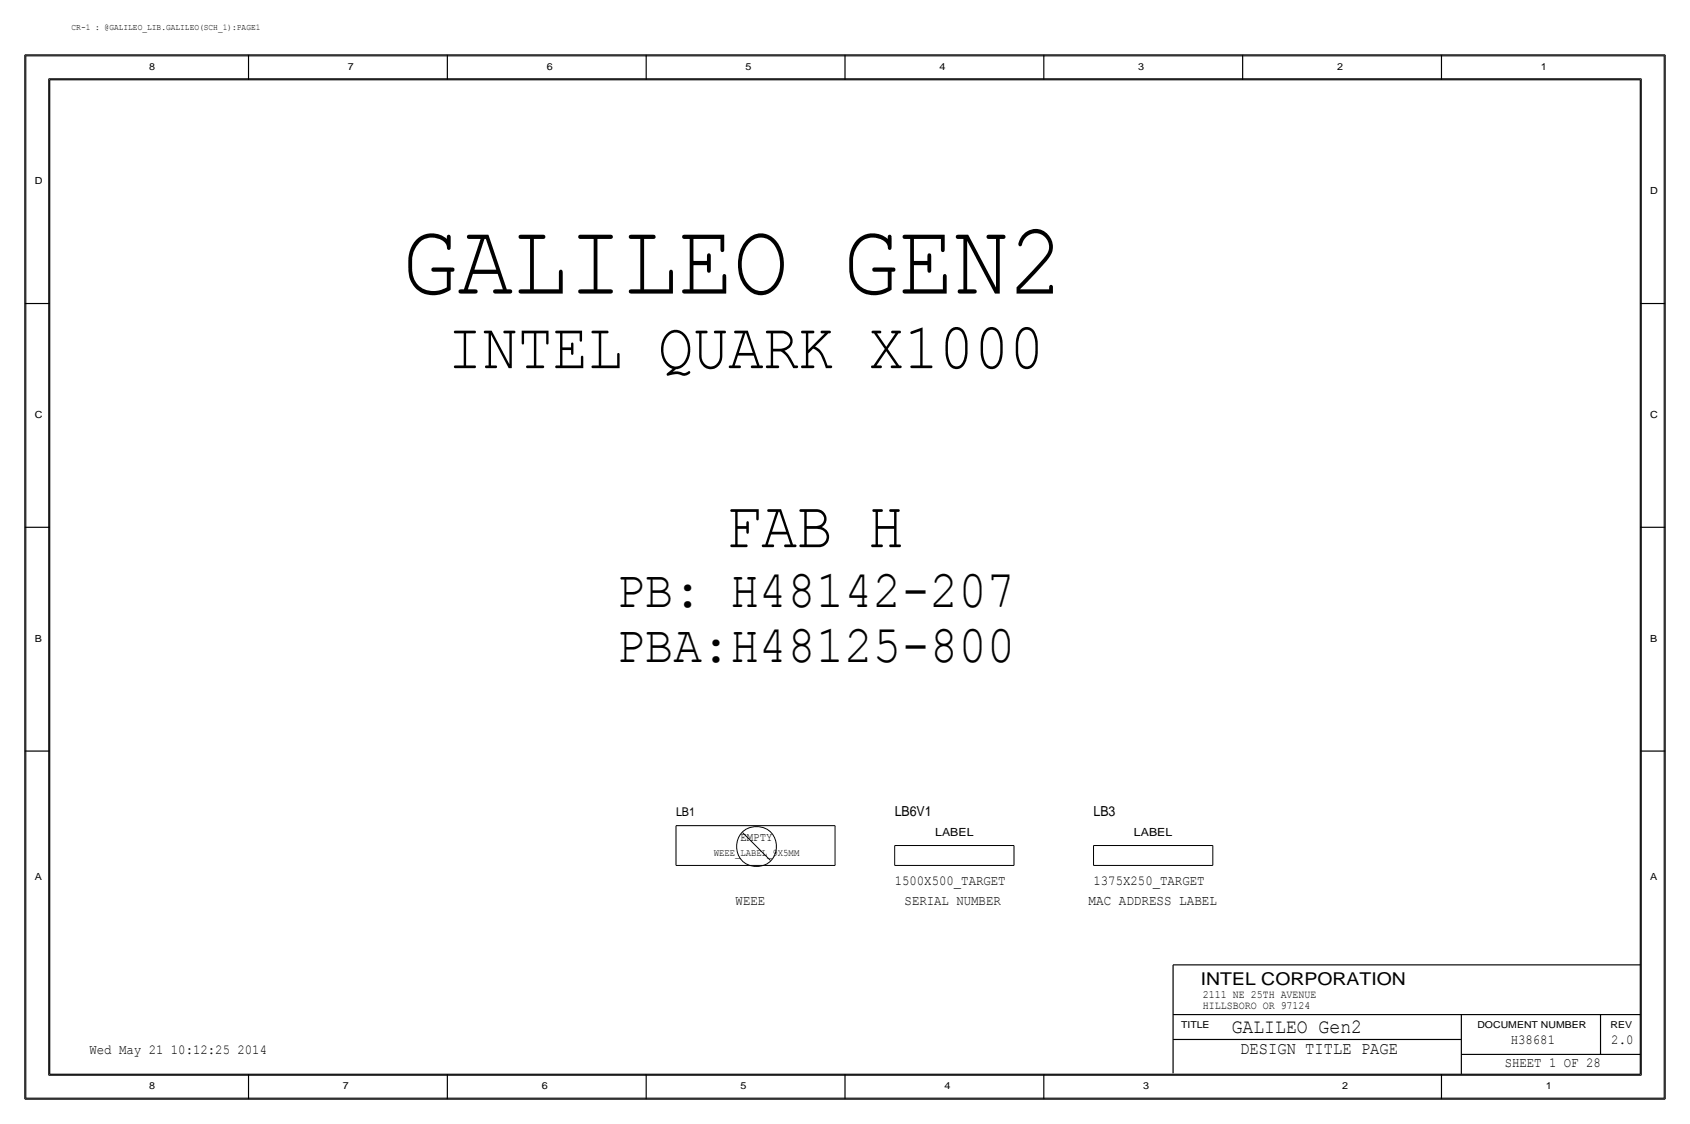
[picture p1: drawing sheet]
<svg xmlns="http://www.w3.org/2000/svg" width="432mm" height="287mm" viewBox="0 0 432 287" stroke-linecap="round" stroke-linejoin="round" font-family="sans-serif">
<g fill="none" stroke="#000" stroke-width=".26">
<path d="M6.6 14.3h418.6zM6.6 14.3v266.2zM425.2 14.3v266.2zM12.4 20.1v254.5zM12.4 20.1h407zM419.4 20.1v254.5zM172.7 210.9v10.1zM172.7 210.9h40.7zM189.7 212.6l7.2 7.2zM213.4 210.9v10.1zM228.6 216h30.5zM228.6 216v5z"/>
<path d="M259.1 216v5zM279.4 216h30.5zM279.4 216v5zM309.9 216v5zM172.7 221h40.7zM228.6 221h30.5zM279.4 221h30.5zM12.4 274.6h407zM6.6 280.5h418.6z"/>
<circle cx="193.3" cy="216.2" r="5.1"/>
</g>
<g fill="none" stroke="#000" stroke-width=".3">
<path d="M6.3 14v266.7zM6.4 14h419zM63.5 14v6.4zM114.3 14v6.4zM165.1 14v6.4zM215.9 14v6.4zM266.7 14v6.4zM317.5 14v6.4zM368.3 14v6.4zM425.4 14v266.7zM12.7 20.4h406.4zM12.7 20.4v254z"/>
<path d="M419.1 20.4v254zM6.3 77.5h6.4zM419.1 77.5h6.3zM6.3 134.7h6.4zM419.1 134.7h6.3zM6.3 191.8h6.4zM419.1 191.8h6.3zM299.7 246.4v27.7zM299.7 246.4h119.4zM299.7 259.1h119.4zM373.4 259.1v15.3zM408.9 259.1v10.2z"/>
<path d="M12.7 274.4h406.4zM63.5 274.4v6.3zM114.3 274.4v6.3zM165.1 274.4v6.3zM215.9 274.4v6.3zM266.7 274.4v6.3zM299.7 265.5h73.7zM368.3 274.4v6.3zM373.4 269.3h45.7zM6.4 280.7h419z"/>
</g>
<text font-size="26.3" x="102.9" y="75">GALILEO GEN2</text>
<text font-size="17" x="185.4" y="139.8">FAB H</text>
<text font-size="16.8" x="114.3" y="94">INTEL QUARK X1000</text>
<g font-size="13.6">
<text x="157.5" y="155">PB: H48142-207</text>
<text x="157.5" y="169">PBA:H48125-800</text>
</g>
<text font-size="5.2" x="314.7" y="263.7">GALILEO Gen2</text>
<text font-size="4.5" x="306.8" y="251.5">INTEL CORPORATION</text>
<text font-size="4.4" x="316.9" y="269.3">DESIGN TITLE PAGE</text>
<text font-size="3.6" x="278.1" y="231.2">MAC ADDRESS LABEL</text>
<g font-size="3.5">
<text x="228.6" y="208.3">LB6V1</text>
<text x="279.4" y="208.3">LB3</text>
<text x="228.6" y="226.1">1500X500_TARGET</text>
<text x="279.4" y="226.1">1375X250_TARGET</text>
<text x="188" y="231.2">WEEE</text>
<text x="231.1" y="231.2">SERIAL NUMBER</text>
<text x="22.9" y="269.3">Wed May 21 10:12:25 2014</text>
<text x="386" y="266.8">H38681</text>
<text x="411.7" y="266.8">2.0</text>
<text x="384.5" y="272.6">SHEET 1 OF 28</text>
</g>
<g font-size="3.1">
<text x="172.7" y="208.3">LB1</text>
<text x="189.2" y="214.7">EMPTY</text>
</g>
<g font-size="2.9">
<text x="238.9" y="213.4">LABEL</text>
<text x="289.7" y="213.4">LABEL</text>
<text x="307.3" y="257.6">HILLSBORO OR 97124</text>
<text x="307.3" y="254.8">2111 NE 25TH AVENUE</text>
</g>
<text font-size="2.6" x="182.4" y="218.7">WEEE_LABEL_9X5MM</text>
<g font-size="2.5">
<text x="38.1" y="17.8">8</text>
<text x="88.9" y="17.8">7</text>
<text x="139.7" y="17.8">6</text>
<text x="190.5" y="17.8">5</text>
<text x="240" y="17.8">4</text>
<text x="290.8" y="17.8">3</text>
<text x="341.6" y="17.8">2</text>
<text x="393.7" y="17.8">1</text>
<text x="8.9" y="47">D</text>
<text x="421.6" y="49.6">D</text>
<text x="8.9" y="106.7">C</text>
<text x="421.6" y="106.7">C</text>
<text x="8.9" y="163.9">B</text>
<text x="421.6" y="163.9">B</text>
<text x="8.9" y="224.8">A</text>
<text x="421.6" y="224.8">A</text>
<text x="38.1" y="278.2">8</text>
<text x="87.6" y="278.2">7</text>
<text x="138.4" y="278.2">6</text>
<text x="189.2" y="278.2">5</text>
<text x="241.3" y="278.2">4</text>
<text x="292.1" y="278.2">3</text>
<text x="342.9" y="278.2">2</text>
<text x="395" y="278.2">1</text>
</g>
<g font-size="2.4">
<text x="301.8" y="262.4">TITLE</text>
<text x="377.5" y="262.4">DOCUMENT NUMBER</text>
<text x="411.5" y="262.4">REV</text>
</g>
<text font-size="2.3" x="18.3" y="7.7">CR-1 : @GALILEO_LIB.GALILEO(SCH_1):PAGE1</text>
</svg>
